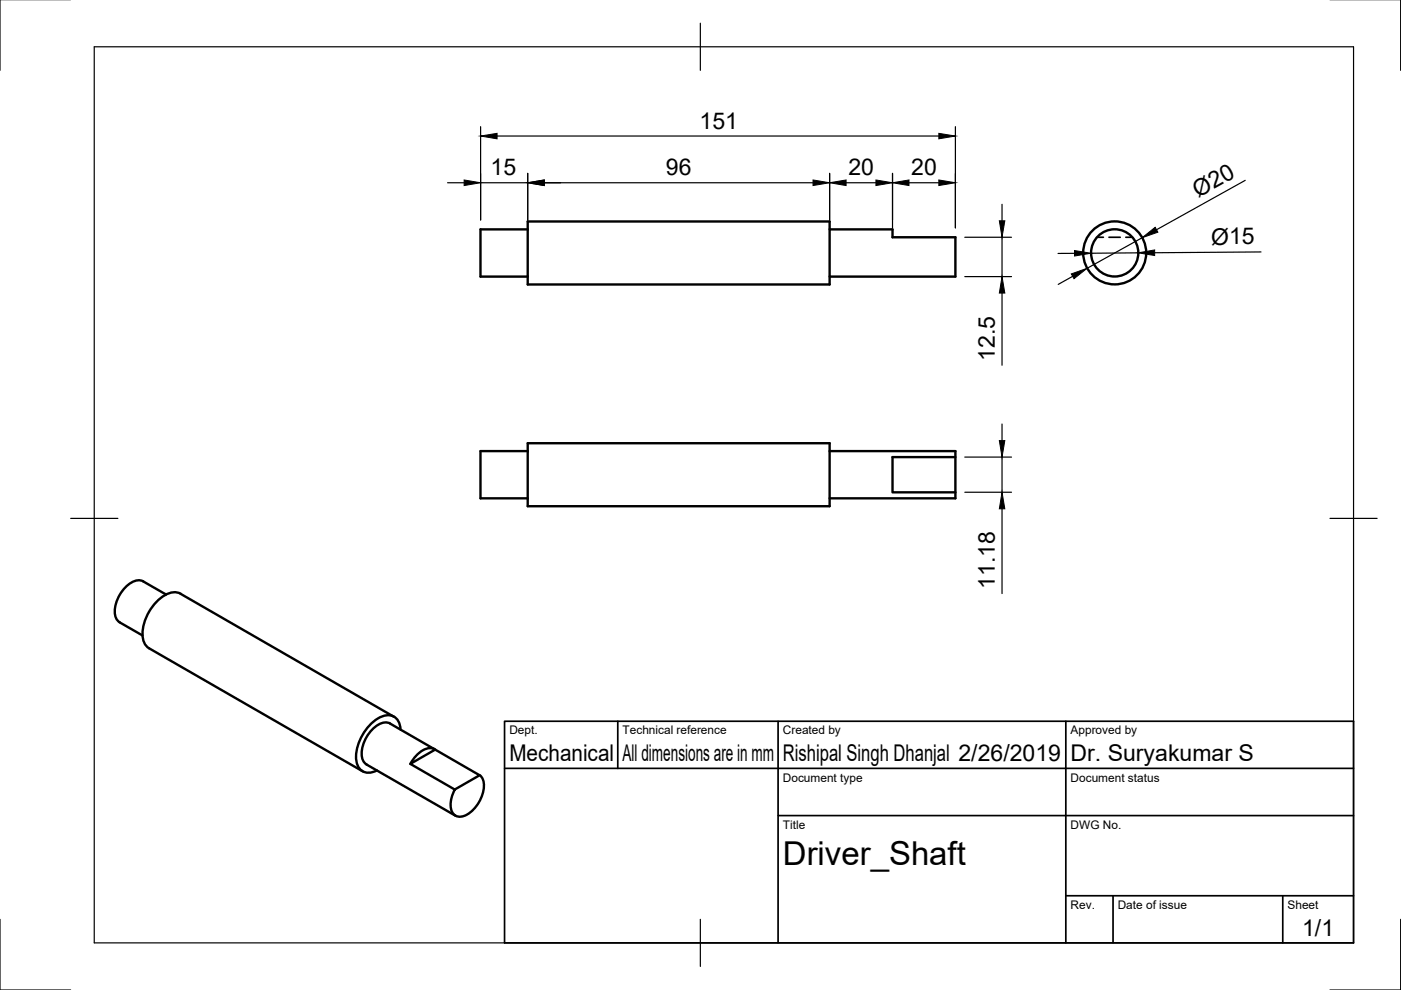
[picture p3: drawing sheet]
<svg xmlns="http://www.w3.org/2000/svg" width="297mm" height="210mm" viewBox="0 0 297 210" stroke-linecap="round" stroke-linejoin="round" font-family="sans-serif">
<!-- layer: Visible -->
<g fill="none" stroke="#000" stroke-width=".51">
<path d="M111.9 48.6h-10v10h10M111.9 47h64v13.3h-64zM175.9 48.6h13.3v1.7h13.4v8.3h-26.7M111.9 94h64v13.3h-64zM111.9 95.6h-10v10.1h10M175.9 95.6h26.7v10.1h-26.7M202.6 96.9h-13.4v7.5h13.4M25.4 131.9l4.8 2.8M30.4 123.3l4.8 2.8M30.4 123.3a3.4 3.4 0 0 0-3.9 1.3 6.7 6.7 0 0 0-1.9 6.4l.8 .9M83.5 152l-45.2-26.1a3.8 3.8 0 0 0-4.1 .8 10.2 10.2 0 0 0-3.9 8.5 2.97 2.97 0 0 0 1.3 2.2l45.3 26.1M84.9 154.7a2.73 2.73 0 0 0-4-2.8 10 10 0 0 0-5.4 9.4 2.73 2.73 0 0 0 4.4 2.1"/>
<path d="M92.1 158.8l-9.4-5.4a3.4 3.4 0 0 0-3.8 1.3 6.7 6.7 0 0 0-2 6.5l.8 .9 18.9 10.8M92.3 158.9a2.93 2.93 0 0 0-3.5 .8l-1.2 1.3-.6 1M87 162l5.3-3.1 9.4 5.5-5.3 3zM101.7 164.3a3.6 3.6 0 0 1 .6 4.1 6.7 6.7 0 0 1-4.5 4.8 2.06 2.06 0 0 1-2.3-2.4 7 7 0 0 1 .9-3.4"/>
<circle cx="236.3" cy="53.6" r="6.7"/>
<circle cx="236.3" cy="53.6" r="5"/>
</g>
<!-- layer: Hidden -->
<path d="M232.6 50.3h1.3M235.1 50.3h2.4M238.7 50.3h1.4" fill="none" stroke="#000" stroke-width=".36"/>
<!-- layer: Border -->
<path d="M0 -.1v15M297 -.1v15M20 9.9h267v190h-267zM148.5 4.9v10M15 109.9h10M282 109.9h10M0 194.9v15h15M148.5 194.9v10M297 194.9v15h-15" fill="none" stroke="#000" stroke-width=".25"/>
<!-- layer: TitleBlock -->
<path d="M107 152.9h180v47h-180zM131 152.9v10M165 152.9v47M226 152.9v47M107 162.9h180M165 172.9h122M226 189.9h61M236 189.9v10M272 189.9v10" fill="none" stroke="#000" stroke-width=".36"/>
<!-- layer: Dimensions -->
<g fill="none" stroke="#000" stroke-width=".25">
<path d="M94.9 38.7h3.5M101.9 26.9v19.7M101.9 38.7h10M105.4 28.8h93.7M111.9 36.8v9.8M115.4 38.7h57M175.9 36.8v9.8M179.4 38.7h6.3M189.2 36.8v11.5M192.7 38.7h6.4M202.6 26.9v21.4M264 38.2l-18.8 10.5"/>
<path d="M204.6 50.3h9.9M204.6 58.6h9.9M212.4 43.3v3.5M212.4 50.3v8.3M227.4 58.6l-3 1.7M227.8 53.7h-3.5M241.3 53.6l-10 .1M242.1 50.4l-11.6 6.5M267.4 53.4l-22.6 .2M212.4 62.1v15.3M204.6 96.9h9.9M212.4 89.9v3.5"/>
<path d="M212.4 96.9v7.5M204.6 104.4h9.9M212.4 107.9v17.9"/>
</g>
<g fill="#000" stroke="#000" stroke-width=".21">
<path d="M98.4 38.2l3.5 .5-3.5 .6zM101.9 28.8l3.5-.5v1.1zM111.9 38.7l3.5-.5v1.1zM172.4 38.2l3.5 .5-3.5 .6zM175.9 38.7l3.5-.5v1.1zM185.7 38.2l3.5 .5-3.5 .6zM189.2 38.7l3.5-.5v1.1zM199.1 28.3l3.5 .5-3.5 .6zM199.1 38.2l3.5 .5-3.5 .6zM211.9 46.8h1.1l-.6 3.5zM227.1 58.1l3.4-1.2-2.8 2.2zM227.8 53.1l3.5 .6-3.5 .6z"/>
<path d="M241.3 53.6l3.5-.6v1.2zM242.1 50.4l2.8-2.2 .6 1zM212.4 58.6l.6 3.5h-1.1zM211.9 93.4h1.1l-.6 3.5zM212.4 104.4l.6 3.5h-1.1z"/>
</g>
<text font-size="7" x="166" y="183.4">Driver_Shaft</text>
<g font-size="4.9">
<text x="148.3" y="27.3">151</text>
<text x="104" y="37.2">15</text>
<text x="141.2" y="37.2">96</text>
<text x="179.9" y="37.2">20</text>
<text x="193.2" y="37.2">20</text>
<text x="254" y="41.9" transform="rotate(-29 254 41.9)">Ø20</text>
<text x="256.8" y="51.9">Ø15</text>
<text x="210.9" y="76.5" transform="rotate(-90 210.9 76.5)">12.5</text>
<text x="210.9" y="124.9" transform="rotate(-90 210.9 124.9)">11.18</text>
<text x="108" y="161.4">Mechanical</text>
<text x="132" y="161.4">All dimensions are in mm</text>
<text x="166" y="161.4">Rishipal Singh Dhanjal 2/26/2019</text>
<text x="227" y="161.4">Dr. Suryakumar S</text>
<text x="276.1" y="198.6">1/1</text>
</g>
<g font-size="2.5">
<text x="108" y="155.7">Dept.</text>
<text x="132" y="155.7">Technical reference</text>
<text x="166" y="155.7">Created by</text>
<text x="227" y="155.7">Approved by</text>
<text x="166" y="165.7">Document type</text>
<text x="227" y="165.7">Document status</text>
<text x="166" y="175.7">Title</text>
<text x="227" y="175.7">DWG No.</text>
<text x="227" y="192.7">Rev.</text>
<text x="237" y="192.7">Date of issue</text>
<text x="273" y="192.7">Sheet</text>
</g>
</svg>
